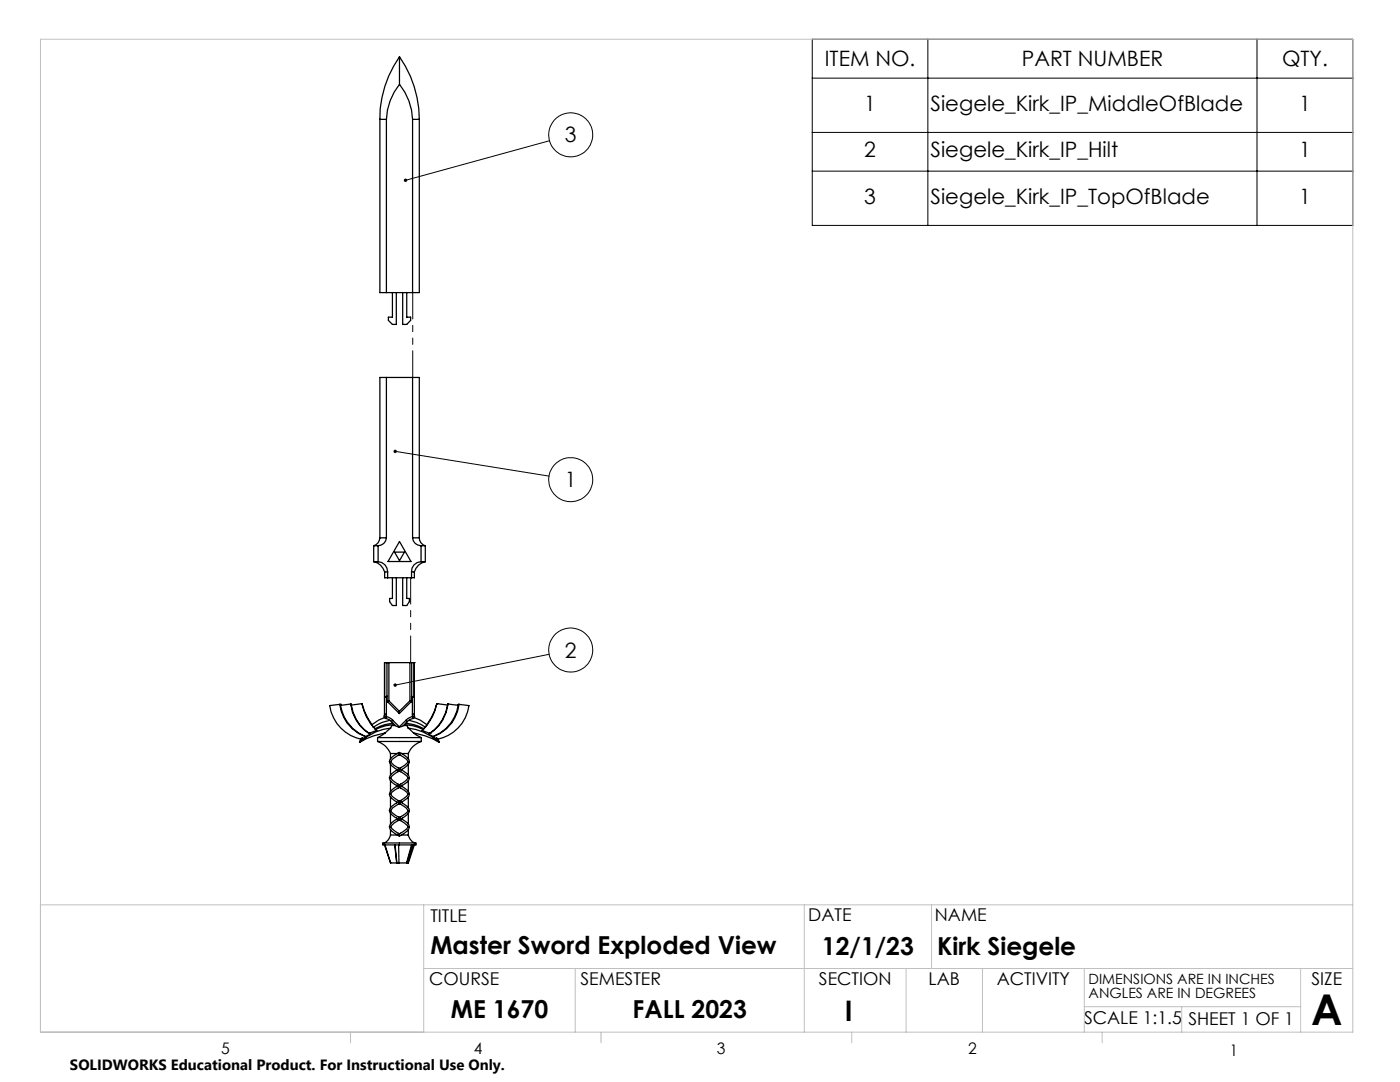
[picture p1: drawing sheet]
<svg xmlns="http://www.w3.org/2000/svg" width="279mm" height="216mm" viewBox="0 0 279 216" stroke-linecap="round" stroke-linejoin="round" font-family="sans-serif">
<g fill="none" stroke="#000" stroke-width=".25">
<path d="M79.7 16.8a11.8 11.8 0 0 0-2.6 7M79.7 11.3a21.5 21.5 0 0 0-3.9 12.5M79.7 16.8a11.8 11.8 0 0 1 2.6 7M79.7 11.3a21.9 21.9 0 0 1 4 12.5M79.7 11.3v5.5M75.8 23.8h1.3M75.8 23.8v34.6h7.9v-34.6M77.1 23.8v34.6M82.3 23.8h1.4M82.3 23.8v34.6M78.3 58.4v4.9h-.8v.6l.8 .8h.8v-6.3M80.4 58.4v6.3h.8l.8-.8v-.6h-.8v-4.9"/>
<path d="M77.1 75.3v32M82.3 75.3v32M74.6 112.1a2.85 2.85 0 0 1 2.2 2M74.6 112.1h.9M74.6 108.9v3.2M74.6 108.9h.9M75.5 112.1a1.99 1.99 0 0 1 1.9 2M75.5 108.9v3.2M75.8 107.3a1.71 1.71 0 0 1-1.2 1.6M75.8 107.3v-32h7.9v32M75.8 107.3h1.3M76.8 114.1v1.2h5.9v-1.2"/>
<path d="M76.8 114.1h.6M77.1 107.3a1.69 1.69 0 0 1-1.6 1.6M77.4 114.1v1.2M78.3 115.3v4.1h-.5v.7l.5 .7h.8v-5.5M78.7 110.2h2l-1 1.7zM79.7 108.1l2.3 3.9h-4.6zM80.4 115.3v5.5h.8l.5-.7v-.7h-.5v-4.1M82.1 114.1v1.2M82.1 114.1h.6M82.3 107.3a1.69 1.69 0 0 0 1.7 1.6M82.3 107.3h1.4M83.7 107.3a1.62 1.62 0 0 0 1.2 1.6"/>
<path d="M84 112.1a1.93 1.93 0 0 0-1.9 2M84 112.1h.9M84 108.9v3.2M84 108.9h.9M84.9 112.1a2.85 2.85 0 0 0-2.2 2M84.9 108.9v3.2M76.8 132.2l-.1 10.3M76.8 132.2h.4M76.8 132.2v6.9M77.1 139l-.4 .1M77.1 139v3.5M77.2 132.2h.4"/>
<path d="M77.2 132.2l.1 7.6M77.3 139.8h.3M77.3 139.8l.1 .3M77.3 138.9l-.2 .1M77.6 139.8l-.2 .3M77.6 132.2v7.6M77.6 139.8l2.1 2.1M77.6 132.2h4.2v7.6M81.8 139.8l.2 .3M81.8 139.8h.3M81.8 139.8l-2.1 2.1M82 132.2h.2"/>
<path d="M82.1 139.8l-.1 .3M82.2 132.2h.5M82.2 132.2v6.8M82.3 139l.4 .1M82.3 139v3.5M82.3 139l-.2-.1v.9M82.7 132.2h.1M82.7 132.2v10.3M67.8 140.5l-2 .3a8.1 8.1 0 0 0 6.2 6.7M67.8 140.5a7.7 7.7 0 0 0 5.3 6.5M67.8 140.5h.1M67.9 140.7a8.2 8.2 0 0 0 5 6.3"/>
<path d="M67.9 140.5h.1M67.9 140.5v.2M70 140.5a8.1 8.1 0 0 0 3.9 6M70 140.5l-2.1 .2M70 140.5l.1 .2M70.1 140.7a8.5 8.5 0 0 0 3.6 5.6M72 147.5l-.2 .6M72.2 140.4a10.3 10.3 0 0 0 3 5.4M72.2 140.4l-2.1 .3M72.2 140.4a13.4 13.4 0 0 0 2 4.2M72.3 147.2v.2M72.3 147.2l-.3 .3"/>
<path d="M72.3 147.4h.1M72.3 147.2l-.5 .9M72.3 147.4l-.5 .7M72.4 147.4l-.6 .7M72.9 147h.2M73.1 147l-.7 .4M73.7 146.3h.1M73.7 146.3l.2 .2M73.9 146.5l-1 .5M74.2 144.6l.3 .5M74.5 145.1l.3 .3M74.8 145.4l.2 .2"/>
<path d="M75 145.6l.2 .2M75.2 145.8l-1.5 .5M75.4 148a4.2 4.2 0 0 1 2.5 2.4M75.4 148h8.7M75.4 147.2h8.7M75.4 147.2v.8M76.7 142.9l.1 .3 .2 .2M76.7 142.9l.4 .1M76.7 142.5v.4M76.7 142.5h.4M76.7 143.2l-1.1 .5-1.4 .9M76.9 146.2l-1.5 1"/>
<path d="M77 143.4l1.1 .6M77.1 143l-.1 .4M77.1 143l.8 .3 .5 .4M77.1 142.5v.5M77.4 140.1l2.3 2.3M77.7 151.9a2.63 2.63 0 0 0 1.6 1.7M77.7 155.2a2.5 2.5 0 0 0 1.6 1.6M77.7 155.2h.3M77.8 143.7l-1.5 .4-1.8 1M77.9 150.4v1M77.9 152.5v2.2M77.9 155.8v2.2"/>
<path d="M77.9 159v2.2M78 158.5h-.3a2.5 2.5 0 0 0 1.6 1.6M78 145.3l-1.1 .9-2.3 .6-2.8 1.3M78 152a3.8 3.8 0 0 0 1.7 1.4M78 155.2a3.8 3.8 0 0 0 1.7 1.4M78 158.5l.2 .4 1.5 1M78 145.3a10.8 10.8 0 0 0-6.2 2.8M78.1 144l.8 .8M78.4 143.7l-.3 .3M78.4 144.3l-1.6 .3-2 .8M78.4 143.7l1.3 1.3M78.7 144.6l-1.7 .2-2 .8"/>
<path d="M78.9 144.8h-.2a.51 .51 0 0 0-.7 .5M78.9 144.8l.8 .3M79.3 153.6l-.2 .1a2.24 2.24 0 0 0-1.4 1.5M79.3 156.8l-.2 .2a2.48 2.48 0 0 0-1.4 1.5M79.3 153.6h.4M79.3 156.8h.4M79.3 150.3a2.54 2.54 0 0 0-1.6 1.7h.3M79.4 153.2l.3 .2M79.4 156.5l.3 .1M79.4 159.7l.3 .2M79.7 153.8l-.3 .2M79.7 157.1l-.3 .1"/>
<path d="M79.7 153.8l.3 .2M79.7 157.1l.3 .1M79.7 150.6l.2 .1M79.7 150.1l.4 .3h1.4M79.7 150.1a1.6 1.6 0 0 1-1.5 .3h-.3M79.7 153.4v.2M79.7 153.6v.2M79.7 153.8l-1.2 .8-.5 .6M79.7 156.8v.3M79.7 157.1l-1.5 .9-.2 .5M79.7 156.6v.2M79.7 153.6h.4"/>
<path d="M79.7 153.8a4.2 4.2 0 0 1 1.8 1.4M79.7 159.9v.2M79.7 156.8h.4M79.7 157.1l.9 .5 .9 .9M79.7 150.1v.5M79.7 150.6l-1.4 .9-.3 .5M79.7 150.6l1.4 .9 .4 .5M79.7 141.9v.5M79.7 145v.1M79.7 150.6l-.2 .1M80 153.2l-.3 .2M80 159.7l-.3 .2"/>
<path d="M80 156.5l-.3 .1M80.1 153.6l.2 .1a2.33 2.33 0 0 1 1.4 1.5M80.1 150.3a2.54 2.54 0 0 1 1.6 1.7h-.2M80.5 144.8h.3a.53 .53 0 0 1 .7 .5M80.5 144.8l-.8 .3M80.7 144.6l1.7 .2 2 .8M81 144.3l1.7 .3 1.9 .8M81 143.7l.3 .3M81 143.7l-1.3 1.3M81.3 144l-.8 .8M81.5 158.5h.2a2.58 2.58 0 0 1-1.6 1.6l.2 .1a2.33 2.33 0 0 1 1.4 1.5h-.2M81.5 145.3l1 .9"/>
<path d="M81.5 155.2h.2M81.5 152a4.2 4.2 0 0 1-1.8 1.4M81.5 158.5l-.4 .4-1.4 1M81.5 155.2a3.7 3.7 0 0 1-1.8 1.4M81.5 145.3a11.1 11.1 0 0 1 6.2 2.8M81.5 150.4v1M81.5 152.5v2.2M81.5 155.8v2.2M81.5 159v2.2M81.6 143.7l1.5 .4 1.8 1M81.7 151.9a2.5 2.5 0 0 1-1.6 1.7M81.7 155.2a2.45 2.45 0 0 1-1.6 1.6l.2 .2a2.42 2.42 0 0 1 1.4 1.5"/>
<path d="M82 140.1l-2.3 2.3M82.3 142.5v.5M82.3 142.5h.4M82.3 143l-.8 .3-.5 .4M82.3 143l.1 .4M82.4 143.4l-.6 .2-.5 .4M82.5 146.2l1.6 1M82.5 146.2l2.3 .6 2.9 1.3M82.7 143.2l1.2 .5 1.3 .9M82.7 142.5v.4M82.7 142.9l-.4 .1M82.7 142.9v.3l-.3 .2"/>
<path d="M84.1 148a4.2 4.2 0 0 0-2.6 2.4M84.1 147.2v.8M84.2 145.8l1.6 .5M84.4 145.6l-.2 .2M84.6 145.4l-.2 .2M84.9 145.1l-.3 .3M85.2 144.6l-.3 .5M85.5 146.5l1 .5M85.8 146.3l-.3 .2M85.8 146.3h.1M86.3 147l.7 .4M86.5 147h-.2"/>
<path d="M87 147.4h.1M87 147.4l.7 .7M87.1 147.2l.3 .3M87.1 147.2v.2M87.1 147.2l.6 .9M87.1 147.4l.6 .7M87.2 140.4a9.9 9.9 0 0 1-3 5.4M87.2 140.4l2.1 .3M87.2 140.4l-.5 1.5-1.5 2.7M87.2 140.4h.1M87.4 147.5l.3 .6M89.3 140.7a8.5 8.5 0 0 1-3.5 5.6"/>
<path d="M89.4 140.5a8.1 8.1 0 0 1-3.9 6M89.4 140.5l-.1 .2M89.4 140.5l2 .2M91.4 140.7a8 8 0 0 1-4.9 6.3M91.5 140.5l-.1 .2M91.5 140.5h.1M91.6 140.5l2 .3a8 8 0 0 1-6.2 6.7M91.6 140.5a7.7 7.7 0 0 1-5.3 6.5M76.4 168.2h6.6v.4h-6.6zM76.7 168.6l1.3 3.6M76.8 168.6l1.2 3.6M77.7 161.7a2.5 2.5 0 0 0 1.9 1.7h.1"/>
<path d="M77.7 165a2.41 2.41 0 0 0 1.6 1.6M77.7 165h.3M77.9 166.6a2.41 2.41 0 0 1-1.2 1.6M77.9 166.6h.6a1.31 1.31 0 0 1 1.2 .2M77.9 162.2v2.3M77.9 165.5v1.1M78 172.2h1.2M78 161.7a4 4 0 0 0 1.7 1.4M78 165l.3 .4 1.4 1M78.8 168.6l.4 3.6M79.2 172.2h.1M79.2 172.2h.4"/>
<path d="M79.3 163.4a2.37 2.37 0 0 0-1.6 1.6M79.3 160.1l-.2 .1a2.33 2.33 0 0 0-1.4 1.5h.3M79.3 160.1h.4M79.4 163l.3 .1M79.5 166.3l.2 .1M79.6 168.6v3.6M79.6 172.2h1.5M79.7 163.6l-.3 .2M79.7 163.6l.3 .2M79.7 160.3l.3 .2M79.7 160.3l-.3 .2M79.7 163.4v.2"/>
<path d="M79.7 163.6a4.2 4.2 0 0 0-1.7 1.4M79.7 163.1v.3M79.7 163.4h.4M79.7 163.6l1.1 .7 .7 .7M79.7 160.1h.4M79.7 160.3a3.2 3.2 0 0 1 1.8 1.4M79.7 160.1v.2M79.7 160.3a3.2 3.2 0 0 0-1.7 1.4M79.7 166.4v.4M79.9 166.3l-.2 .1M80 163l-.3 .1M81.1 172.2h.1"/>
<path d="M81.2 172.2h.2M81.5 161.7a3.9 3.9 0 0 1-1.8 1.4M81.5 165h.2M81.5 165l-.4 .4-1.4 1M81.5 166.6a2.41 2.41 0 0 0 1.2 1.6M81.5 166.6h-1.4l-.4 .2M81.5 162.2v2.3M81.5 165.5v1.1M81.7 161.7a2.58 2.58 0 0 1-1.6 1.7 2.45 2.45 0 0 1 1.6 1.6M81.7 165a2.41 2.41 0 0 1-1.6 1.6M82.1 168.6l-1 3.6M82.3 168.6l-1.1 3.6"/>
<path d="M82.5 168.6l-1.1 3.6M82.7 168.6l-1.3 3.6"/>
</g>
<path d="M82 115.3h.1M81.8 132.2h.2" fill="none" stroke="#000" stroke-width=".2" stroke-dasharray="6.3 1.3 1.3 1.3 1.3 1.3"/>
<path d="M82.4 75.3v-16.9M82 132.2v-16.9" fill="none" stroke="#000" stroke-width=".2" stroke-dasharray="6.3 1.3 1.3 1.3 1.3 1.3" stroke-dashoffset="1.1"/>
<g fill="none" stroke="#000" stroke-width=".2">
<path d="M162.1 7.8h107.9v37.2h-107.9zM162.1 15.6h107.9M185.2 7.8v37.2M250.9 7.8v37.2M109.7 28.1l-28.8 7.9M162.1 26.4h107.9M162.1 34.1h107.9M78.9 90.1l30.7 4.9M109.6 130.6l-30.7 6.1"/>
<circle cx="113.9" cy="26.9" r="4.4"/>
<circle cx="113.9" cy="95.7" r="4.4"/>
<circle cx="113.9" cy="129.7" r="4.4"/>
</g>
<g fill="none" stroke="#c0c0c0" stroke-width=".2">
<path d="M8.1 7.8h261.9v198.2h-261.9zM8.1 180.6h261.9M84.6 180.6v25.4M84.6 193.3h185.4M114.8 193.3v12.7M160.5 180.6v25.4M180.8 193.3v12.7M185.9 180.6v12.7M196.1 193.3v12.7M216.4 193.3v12.7M259.6 193.3v12.7M70 206v2.1"/>
<path d="M119.9 206v2.1M170 206v2.1M216.4 200.9h43.2M220 206v2.1M235.8 200.9v5.1"/>
</g>
<path d="M80.7 35.7l-.1 .4 .3-.1-.3 .1a.34 .34 0 0 0 .5 .2 .34 .34 0 0 0 .1-.5 .34 .34 0 0 0-.5-.1zM78.6 89.9l-.1 .1 .4 .1-.4-.1a.34 .34 0 0 0 .5 .4 .34 .34 0 0 0 .2-.5 .34 .34 0 0 0-.6 0zM78.6 136.5l-.1 .3 .4-.1-.4 .1a.34 .34 0 0 0 .5 .2 .34 .34 0 0 0 .1-.5 .34 .34 0 0 0-.5 0z" fill="#000"/>
<text font-size="8.5" x="261.7" y="204.6">A</text>
<text font-size="5.6" x="168.6" y="203.7">I</text>
<g font-size="4.9">
<text x="85.9" y="190.4">Master Sword Exploded View</text>
<text x="164" y="190.5">12/1/23</text>
<text x="187" y="190.5">Kirk Siegele</text>
<text x="90" y="203.2">ME 1670</text>
<text x="126.3" y="203.1">FALL 2023</text>
</g>
<g font-size="4.2">
<text x="164.6" y="13.2">ITEM NO.</text>
<text x="203.9" y="13.2">PART NUMBER</text>
<text x="255.9" y="13.2">QTY.</text>
<text x="172.5" y="22.1">1</text>
<text x="185.7" y="22.1">Siegele_Kirk_IP_MiddleOfBlade</text>
<text x="259.3" y="22.1">1</text>
<text x="112.7" y="28.4">3</text>
<text x="172.5" y="31.4">2</text>
<text x="185.7" y="31.4">Siegele_Kirk_IP_Hilt</text>
<text x="259.3" y="31.4">1</text>
<text x="172.5" y="40.7">3</text>
<text x="185.7" y="40.7">Siegele_Kirk_IP_TopOfBlade</text>
<text x="259.3" y="40.7">1</text>
<text x="112.7" y="97.2">1</text>
<text x="112.7" y="131.2">2</text>
</g>
<g font-size="3.5">
<text x="85.9" y="183.9">TITLE</text>
<text x="161.3" y="183.8">DATE</text>
<text x="186.6" y="183.8">NAME</text>
<text x="85.6" y="196.5">COURSE</text>
<text x="115.9" y="196.5">SEMESTER</text>
<text x="163.4" y="196.5">SECTION</text>
<text x="185.3" y="196.5">LAB</text>
<text x="198.9" y="196.5">ACTIVITY</text>
<text x="261.7" y="196.5">SIZE</text>
<text x="216.3" y="204.4">SCALE 1:1.5</text>
<text x="237.2" y="204.4">SHEET 1 OF 1</text>
</g>
<g font-size="3.2">
<text x="44.2" y="210.4">5</text>
<text x="94.6" y="210.3">4</text>
<text x="143.1" y="210.4">3</text>
<text x="193.2" y="210.3">2</text>
<text x="245.4" y="210.6">1</text>
</g>
<text font-size="3" x="14" y="213.5">SOLIDWORKS Educational Product. For Instructional Use Only.</text>
<g font-size="2.8">
<text x="217.2" y="196.4">DIMENSIONS ARE IN INCHES</text>
<text x="217.2" y="199.2">ANGLES ARE IN DEGREES</text>
</g>
</svg>
